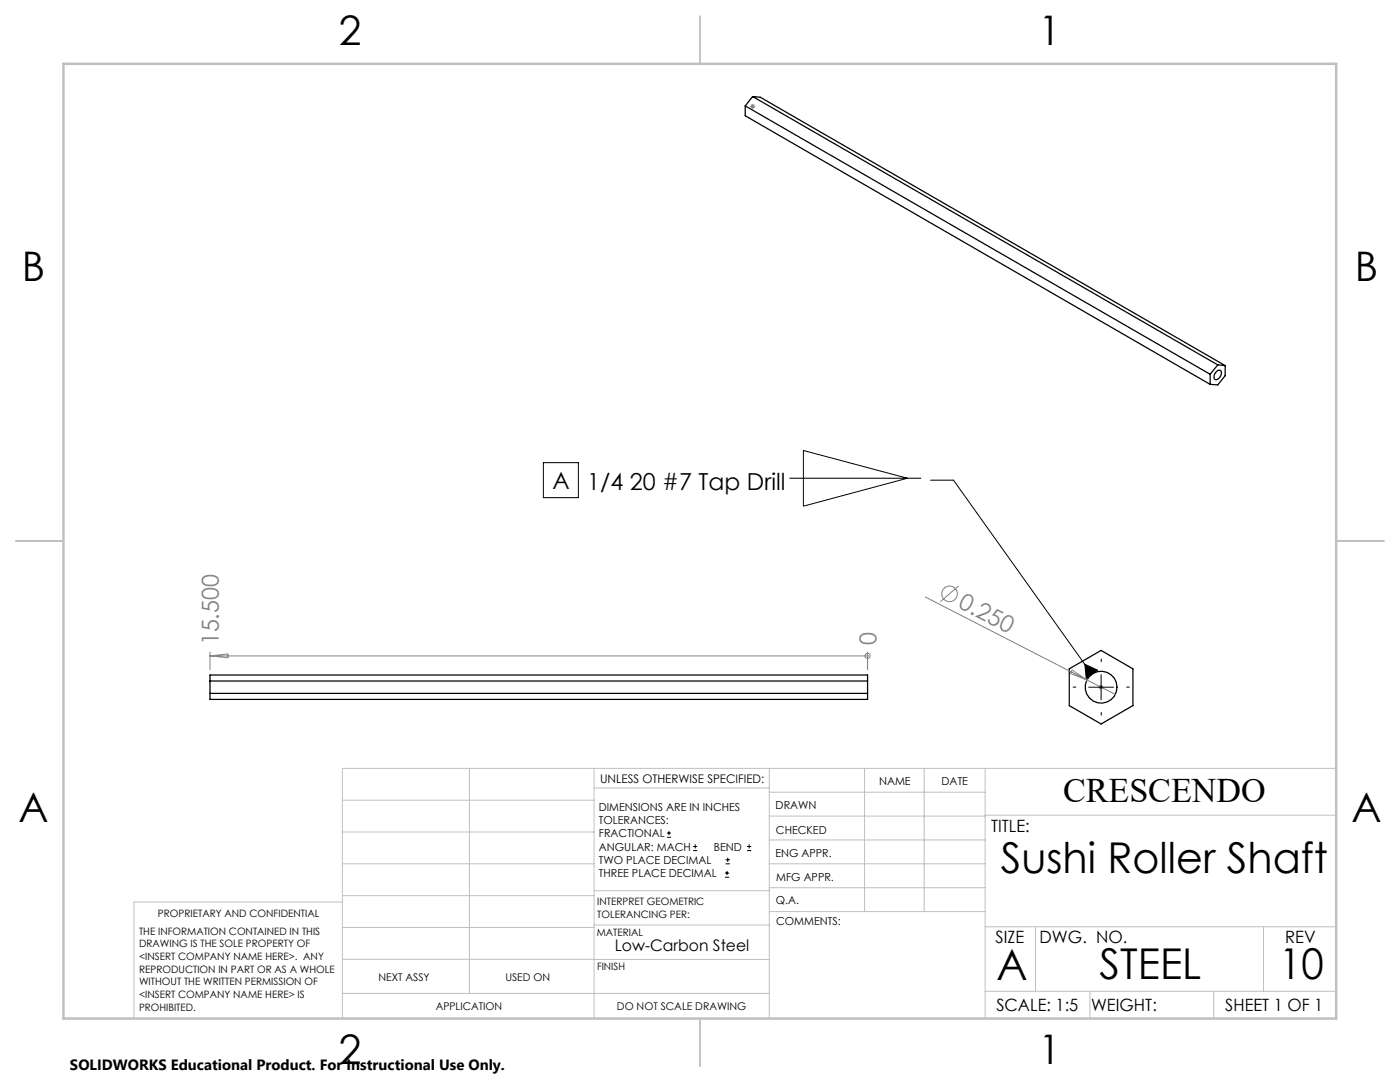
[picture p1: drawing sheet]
<svg xmlns="http://www.w3.org/2000/svg" width="279mm" height="216mm" viewBox="0 0 279 216" stroke-linecap="round" stroke-linejoin="round" font-family="sans-serif">
<g fill="none" stroke="#000" stroke-width=".25">
<path d="M150.2 19.3l-1.5 1.8M150.2 19.3l92.8 53.5M150.2 19.3l1.5 .1 92.8 53.6M148.7 21.1l92.8 53.6M148.7 21.1v2l92.8 53.6M241.5 74.7v2M242.6 74.3a.57 .57 0 0 1 .6-.4 .57 .57 0 0 1 .6 .5 1.24 1.24 0 0 1-1.3 1.3l-.2-.6zM243 72.8l-1.5 1.9M243 72.8l1.5 .2M244.5 73v2l-1.5 1.8-1.5-.1M41.9 138.4h131.2M41.9 134.7h131.2v4.9h-131.2z"/>
<path d="M41.9 135.9h131.2M213.4 133.5l6.3-3.7 6.4 3.7v7.3l-6.4 3.7-6.3-3.7z"/>
<circle cx="219.7" cy="137.1" r="3.2"/>
</g>
<g fill="none" stroke="#808080" stroke-width=".2">
<path d="M149.7 21.2h1M149.9 20.9l.7 .7M150.2 20.7v1M150.6 20.9l-.7 .7M184.7 119.1l32.2 16.6M191.3 116.9l-3.6 3.2M41.9 130.1v3.6M41.9 130.9h131.2M41.9 130.9l3.6-.4v.7zM173.1 130.9h.1M173.1 130.1v3.6M214 133.7l2.9 2-3.3-1.3z"/>
<path d="M216.9 135.7l5.7 2.9M219.3 137.1h1M219.4 136.8l.7 .7M219.7 136.6v1M220.1 136.8l-.7 .7"/>
<circle cx="189.5" cy="118.5" r="1.55"/>
<circle cx="173.1" cy="130.9" r=".5"/>
</g>
<g fill="none" stroke="#000" stroke-width=".2">
<path d="M108.4 92.3h7v7h-7zM157.6 95.4h26.2M160.3 89.9l20.8 5.5-20.8 5.6zM185.7 95.8h4.6l27.6 38.7M216.5 132.5l2.6 1.2-2.3 1.7zM217.3 137.1h5M219.7 134.6v5M133.1 167.1h.8M133.1 166.2h.8M133.5 165.8v.9M138.3 169.7h.8M138.3 168.9h.8"/>
<path d="M138.7 168.5v.8M144.7 175h.8M144.7 174.2h.8M144.8 172.4h.9M144.8 171.6h.9M145.1 173.8v.8M145.2 171.1v.9M149.1 169.7h.8M149.1 168.9h.8M149.5 168.5v.8"/>
</g>
<path d="M214.8 137.1h-.7M219.8 132.1v-.7M224.8 137.1h.7M219.8 142.1v.7" fill="none" stroke="#000" stroke-width=".2" stroke-dasharray="15.2 1.3 1.3 1.3" stroke-linecap="butt"/>
<g fill="none" stroke="#c0c0c0" stroke-width=".2">
<path d="M68.3 159.7h50.3M93.7 153.3v44.9M118.6 153.3v49.9M118.6 157.2h34.9M153.5 153.3v49.9M153.5 158.1h43.1M172.5 153.3v28.6M184.4 153.3v28.6M196.6 153.3v49.9M266.7 153.3h-198.4v49.9M68.3 178.7h50.3M68.3 172.4h50.3"/>
<path d="M68.3 166h50.3M68.3 180h-41.6v23.2M118.6 177.7h35M153.5 167.6h43.1M153.5 162.8h43.1M153.5 172.4h43.1M153.5 177.1h43.1M196.6 162.7h70.1M68.3 198.2h85.2M68.3 191.4l85.2 .1M68.3 185.1h50.3M118.6 184.6h35"/>
<path d="M153.6 181.9h43M196.6 197.8h70.1M196.6 184.9h70.1M206.7 184.9v12.9M217.5 197.8v5.4M242.2 197.8v5.4M252.2 184.9v12.9"/>
</g>
<path d="M139.7 3.2v9.5M3.1 107.9h9.6M266.7 107.9h9.5M139.7 203.2v9.6" fill="none" stroke="#c0c0c0" stroke-width=".25"/>
<path d="M12.7 12.7h254v190.5h-254z" fill="none" stroke="#c0c0c0" stroke-width=".5"/>
<path d="M216.5 132.5l2.6 1.2-2.3 1.7z" fill="#000"/>
<g font-size="8.5">
<text x="199.7" y="174.2">Sushi Roller Shaft</text>
<text x="198.9" y="195.5">A</text>
<text x="219.5" y="195.4">STEEL</text>
<text x="255.3" y="195.4">10</text>
</g>
<g font-size="8.1">
<text x="67.6" y="8.9">2</text>
<text x="207.3" y="8.9">1</text>
<text x="4.4" y="56.2">B</text>
<text x="270.4" y="56.2">B</text>
<text x="3.7" y="164.1">A</text>
<text x="269.7" y="164.1">A</text>
<text x="67.6" y="212.4">2</text>
<text x="207.3" y="212.4">1</text>
</g>
<text font-size="6.9" x="212.2" y="160.1">CRESCENDO</text>
<g font-size="4.7">
<text x="110.2" y="97.6">A</text>
<text x="117.2" y="97.7">1/4 20 #7 Tap Drill</text>
</g>
<g font-size="4.7" fill="#808080">
<text x="191" y="121.2" transform="rotate(27 191 121.2)">0.250</text>
<text x="43.7" y="128.8" transform="rotate(-90 43.7 128.8)">15.500</text>
<text x="174.9" y="128.8" transform="rotate(-90 174.9 128.8)">0</text>
</g>
<g font-size="3.4">
<text x="197.8" y="166">TITLE:</text>
<text x="198.7" y="188.1">SIZE</text>
<text x="207.5" y="188.1">DWG. NO.</text>
<text x="256.5" y="188.2">REV</text>
<text x="198.8" y="201.7">SCALE: 1:5</text>
<text x="217.7" y="201.8">WEIGHT:</text>
<text x="244.5" y="201.7">SHEET 1 OF 1</text>
</g>
<text font-size="3.2" x="122.7" y="189.8">Low-Carbon Steel</text>
<text font-size="3" x="14" y="213.5">SOLIDWORKS Educational Product. For Instructional Use Only.</text>
<text font-size="2.4" x="119.8" y="156.2">UNLESS OTHERWISE SPECIFIED:</text>
<g font-size="2.2">
<text x="119.5" y="161.8">DIMENSIONS ARE IN INCHES</text>
<text x="154.8" y="161.4">DRAWN</text>
<text x="175.4" y="156.6">NAME</text>
<text x="187.9" y="156.7">DATE</text>
<text x="119.5" y="164.4">TOLERANCES:</text>
<text x="119.5" y="167.1">FRACTIONAL</text>
<text x="154.9" y="166.3">CHECKED</text>
<text x="119.5" y="169.7">ANGULAR: MACH</text>
<text x="119.5" y="172.4">TWO PLACE DECIMAL</text>
<text x="142.5" y="169.7">BEND</text>
<text x="154.8" y="171">ENG APPR.</text>
<text x="119.5" y="175">THREE PLACE DECIMAL</text>
<text x="154.9" y="175.7">MFG APPR.</text>
<text x="154.9" y="180.4">Q.A.</text>
<text x="154.9" y="184.6">COMMENTS:</text>
</g>
<g font-size="2.1">
<text x="75.5" y="195.7">NEXT ASSY</text>
<text x="100.9" y="195.7">USED ON</text>
<text x="86.9" y="201.5">APPLICATION</text>
<text x="123.1" y="201.6">DO NOT SCALE DRAWING</text>
</g>
<g font-size="2">
<text x="31.5" y="182.9">PROPRIETARY AND CONFIDENTIAL</text>
<text x="119.2" y="180.6">INTERPRET GEOMETRIC</text>
<text x="119.2" y="183.1">TOLERANCING PER:</text>
<text x="27.8" y="186.5">THE INFORMATION CONTAINED IN THIS</text>
<text x="27.8" y="189">DRAWING IS THE SOLE PROPERTY OF</text>
<text x="27.8" y="191.6">&lt;INSERT COMPANY NAME HERE&gt;. ANY</text>
<text x="119.1" y="186.7">MATERIAL</text>
<text x="27.8" y="194.1">REPRODUCTION IN PART OR AS A WHOLE</text>
<text x="27.8" y="196.6">WITHOUT THE WRITTEN PERMISSION OF</text>
<text x="119.1" y="193.5">FINISH</text>
<text x="27.8" y="199.1">&lt;INSERT COMPANY NAME HERE&gt; IS</text>
<text x="27.8" y="201.7">PROHIBITED.</text>
</g>
</svg>
